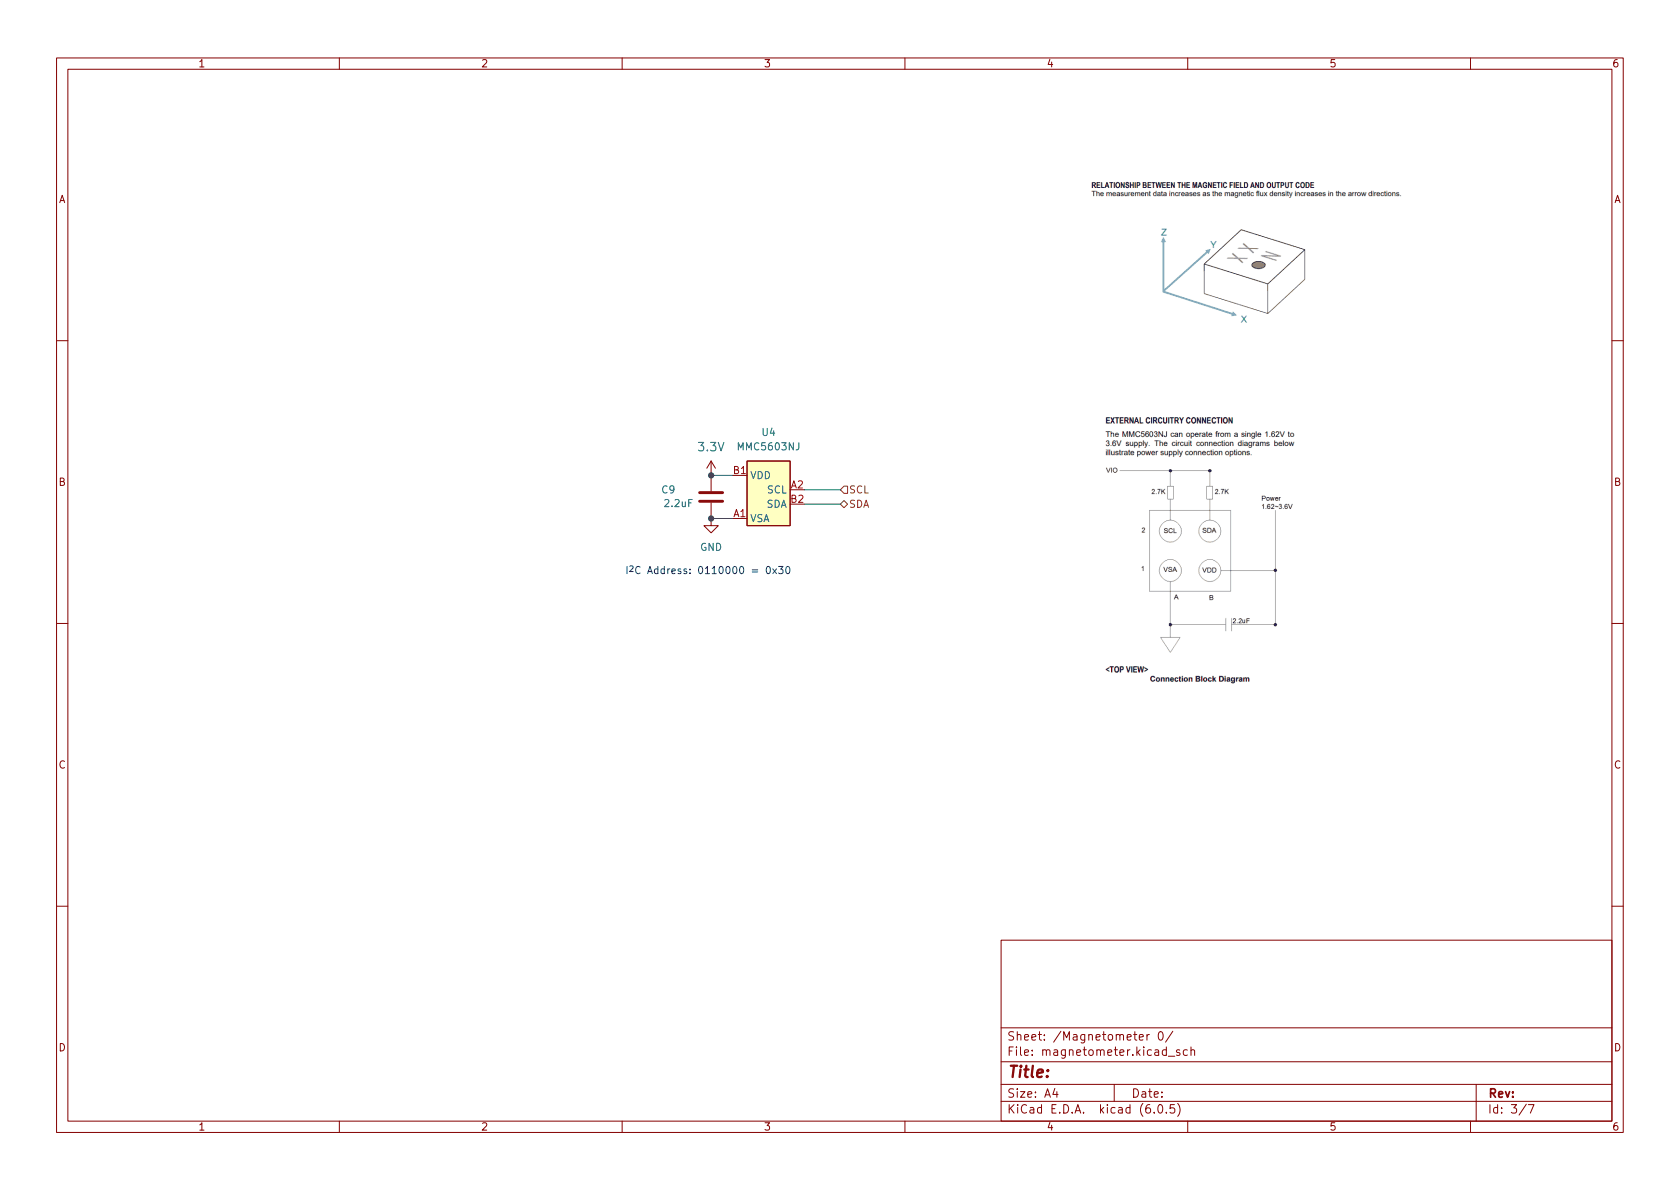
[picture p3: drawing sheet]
(kicad_sch (version 20211123) (generator eeschema)

 (paper "A4")

 (lib_symbols
  (symbol "Device:C" (pin_numbers hide) (pin_names (offset 0.254)) (in_bom yes) (on_board yes)
   (property "Reference" "C" (id 0) (at 0.635 2.54 0) (effects (font (size 1.27 1.27)) (justify left)))
   (property "Value" "C" (id 1) (at 0.635 -2.54 0) (effects (font (size 1.27 1.27)) (justify left)))
   (property "Footprint" "" (id 2) (at 0.9652 -3.81 0) (effects (font (size 1.27 1.27)) hide))
   (property "Datasheet" "~" (id 3) (at 0 0 0) (effects (font (size 1.27 1.27)) hide))
   (symbol "C_0_1"
    (polyline (pts (xy -2.032 -0.762) (xy 2.032 -0.762)) (stroke (width 0.508) (type default) (color 0 0 0 0)) (fill (type none)))
    (polyline (pts (xy -2.032 0.762) (xy 2.032 0.762)) (stroke (width 0.508) (type default) (color 0 0 0 0)) (fill (type none))))
   (symbol "C_1_1"
    (pin passive line (at 0 3.81 270) (length 2.794) (name "~" (effects (font (size 1.27 1.27)))) (number "1" (effects (font (size 1.27 1.27)))))
    (pin passive line (at 0 -3.81 90) (length 2.794) (name "~" (effects (font (size 1.27 1.27)))) (number "2" (effects (font (size 1.27 1.27)))))))
  (symbol "imu-stamp:MMC5603NJ" (in_bom yes) (on_board yes)
   (property "Reference" "U" (id 0) (at 0 3.81 0) (effects (font (size 1.27 1.27))))
   (property "Value" "MMC5603NJ" (id 1) (at 0 1.27 0) (effects (font (size 1.27 1.27))))
   (property "Footprint" "Package_BGA:WLP-4_0.83x0.83mm_P0.4mm" (id 2) (at 0 0 0) (effects (font (size 1.27 1.27)) hide))
   (property "Datasheet" "" (id 3) (at 0 0 0) (effects (font (size 1.27 1.27)) hide))
   (symbol "MMC5603NJ_0_1"
    (rectangle (start -3.81 0) (end 3.81 -11.43) (stroke (width 0) (type default) (color 0 0 0 0)) (fill (type background))))
   (symbol "MMC5603NJ_1_1"
    (pin input line (at -6.35 -10.16 0) (length 2.54) (name "VSA" (effects (font (size 1.27 1.27)))) (number "A1" (effects (font (size 1.27 1.27)))))
    (pin input line (at 6.35 -5.08 180) (length 2.54) (name "SCL" (effects (font (size 1.27 1.27)))) (number "A2" (effects (font (size 1.27 1.27)))))
    (pin input line (at -6.35 -2.54 0) (length 2.54) (name "VDD" (effects (font (size 1.27 1.27)))) (number "B1" (effects (font (size 1.27 1.27)))))
    (pin input line (at 6.35 -7.62 180) (length 2.54) (name "SDA" (effects (font (size 1.27 1.27)))) (number "B2" (effects (font (size 1.27 1.27)))))))
  (symbol "mainboard:3.3V" (power) (pin_names (offset 1.016)) (in_bom yes) (on_board yes)
   (property "Reference" "#P+" (id 0) (at 0 0 0) (effects (font (size 1.27 1.27)) hide))
   (property "Value" "3.3V" (id 1) (at -1.016 3.556 0) (effects (font (size 1.4986 1.4986)) (justify left bottom)))
   (property "Footprint" "" (id 2) (at 0 0 0) (effects (font (size 1.27 1.27)) hide))
   (property "Datasheet" "" (id 3) (at 0 0 0) (effects (font (size 1.27 1.27)) hide))
   (property "ki_locked" "" (id 4) (at 0 0 0) (effects (font (size 1.27 1.27))))
   (symbol "3.3V_1_0"
    (polyline (pts (xy 0 2.54) (xy -0.762 1.27)) (stroke (width 0) (type default) (color 0 0 0 0)) (fill (type none)))
    (polyline (pts (xy 0.762 1.27) (xy 0 2.54)) (stroke (width 0) (type default) (color 0 0 0 0)) (fill (type none)))
    (pin power_in line (at 0 0 90) (length 2.54) (name "3.3V" (effects (font (size 0 0)))) (number "1" (effects (font (size 0 0)))))))
  (symbol "power:GND" (power) (pin_names (offset 0)) (in_bom yes) (on_board yes)
   (property "Reference" "#PWR" (id 0) (at 0 -6.35 0) (effects (font (size 1.27 1.27)) hide))
   (property "Value" "GND" (id 1) (at 0 -3.81 0) (effects (font (size 1.27 1.27))))
   (property "Footprint" "" (id 2) (at 0 0 0) (effects (font (size 1.27 1.27)) hide))
   (property "Datasheet" "" (id 3) (at 0 0 0) (effects (font (size 1.27 1.27)) hide))
   (symbol "GND_0_1"
    (polyline (pts (xy 0 0) (xy 0 -1.27) (xy 1.27 -1.27) (xy 0 -2.54) (xy -1.27 -1.27) (xy 0 -1.27)) (stroke (width 0) (type default) (color 0 0 0 0)) (fill (type none))))
   (symbol "GND_1_1"
    (pin power_in line (at 0 0 270) (length 0) hide (name "GND" (effects (font (size 1.27 1.27)))) (number "1" (effects (font (size 1.27 1.27))))))))

 (junction (at 125.73 83.82) (diameter 0) (color 0 0 0 0))
 (junction (at 125.73 91.44) (diameter 0) (color 0 0 0 0))

 (wire (pts (xy 125.73 91.44) (xy 129.54 91.44)) (stroke (width 0) (type default) (color 0 0 0 0)))
 (wire (pts (xy 142.24 86.36) (xy 148.59 86.36)) (stroke (width 0) (type default) (color 0 0 0 0)))
 (wire (pts (xy 125.73 83.82) (xy 129.54 83.82)) (stroke (width 0) (type default) (color 0 0 0 0)))
 (wire (pts (xy 142.24 88.9) (xy 148.59 88.9)) (stroke (width 0) (type default) (color 0 0 0 0)))

 (image (at 223.52 46.99)
  (data))
 (image (at 212.09 96.52)
  (data))

 (text "I^{2}C Address: 0110000 = 0x30" (at 110.49 101.6 0) (effects (font (size 1.27 1.27)) (justify left bottom)))

 (hierarchical_label "SDA" (shape bidirectional) (at 148.59 88.9 0) (effects (font (size 1.27 1.27)) (justify left)))
 (hierarchical_label "SCL" (shape input) (at 148.59 86.36 0) (effects (font (size 1.27 1.27)) (justify left)))

 (symbol (lib_id "mainboard:3.3V") (at 125.73 83.82 0) (unit 1) (in_bom yes) (on_board yes)
  (property "Reference" "#SUPPLY06" (id 0) (at 125.73 83.82 0) (effects (font (size 1.27 1.27)) hide))
  (property "Value" "3.3V" (id 1) (at 123.19 80.01 0) (effects (font (size 1.4986 1.4986)) (justify left bottom)))
  (property "Footprint" "" (id 2) (at 125.73 83.82 0) (effects (font (size 1.27 1.27)) hide))
  (property "Datasheet" "" (id 3) (at 125.73 83.82 0) (effects (font (size 1.27 1.27)) hide)) (pin "1"))

 (symbol (lib_id "power:GND") (at 125.73 91.44 0) (unit 1) (in_bom yes) (on_board yes) (fields_autoplaced)
  (property "Reference" "#PWR013" (id 0) (at 125.73 97.79 0) (effects (font (size 1.27 1.27)) hide))
  (property "Value" "GND" (id 1) (at 125.73 96.52 0))
  (property "Footprint" "" (id 2) (at 125.73 91.44 0) (effects (font (size 1.27 1.27)) hide))
  (property "Datasheet" "" (id 3) (at 125.73 91.44 0) (effects (font (size 1.27 1.27)) hide)) (pin "1"))

 (symbol (lib_id "imu-stamp:MMC5603NJ") (at 135.89 81.28 0) (unit 1) (in_bom yes) (on_board yes) (fields_autoplaced)
  (property "Reference" "U4" (id 0) (at 135.89 76.2 0))
  (property "Value" "MMC5603NJ" (id 1) (at 135.89 78.74 0))
  (property "Footprint" "Package_BGA:WLP-4_0.83x0.83mm_P0.4mm" (id 2) (at 135.89 81.28 0) (effects (font (size 1.27 1.27)) hide))
  (property "Datasheet" "MMC5603NJ" (id 3) (at 135.89 81.28 0) (effects (font (size 1.27 1.27)) hide)) (pin "A1") (pin "A2") (pin "B1") (pin "B2"))

 (symbol (lib_id "Device:C") (at 125.73 87.63 0) (unit 1) (in_bom yes) (on_board yes)
  (property "Reference" "C9" (id 0) (at 116.84 86.36 0) (effects (font (size 1.27 1.27)) (justify left)))
  (property "Value" "2.2uF" (id 1) (at 117.221 88.7731 0) (effects (font (size 1.27 1.27)) (justify left)))
  (property "Footprint" "Capacitor_SMD:C_0402_1005Metric" (id 2) (at 126.6952 91.44 0) (effects (font (size 1.27 1.27)) hide))
  (property "Datasheet" "GRT155C70J225KE13D" (id 3) (at 125.73 87.63 0) (effects (font (size 1.27 1.27)) hide)) (pin "1") (pin "2")))
